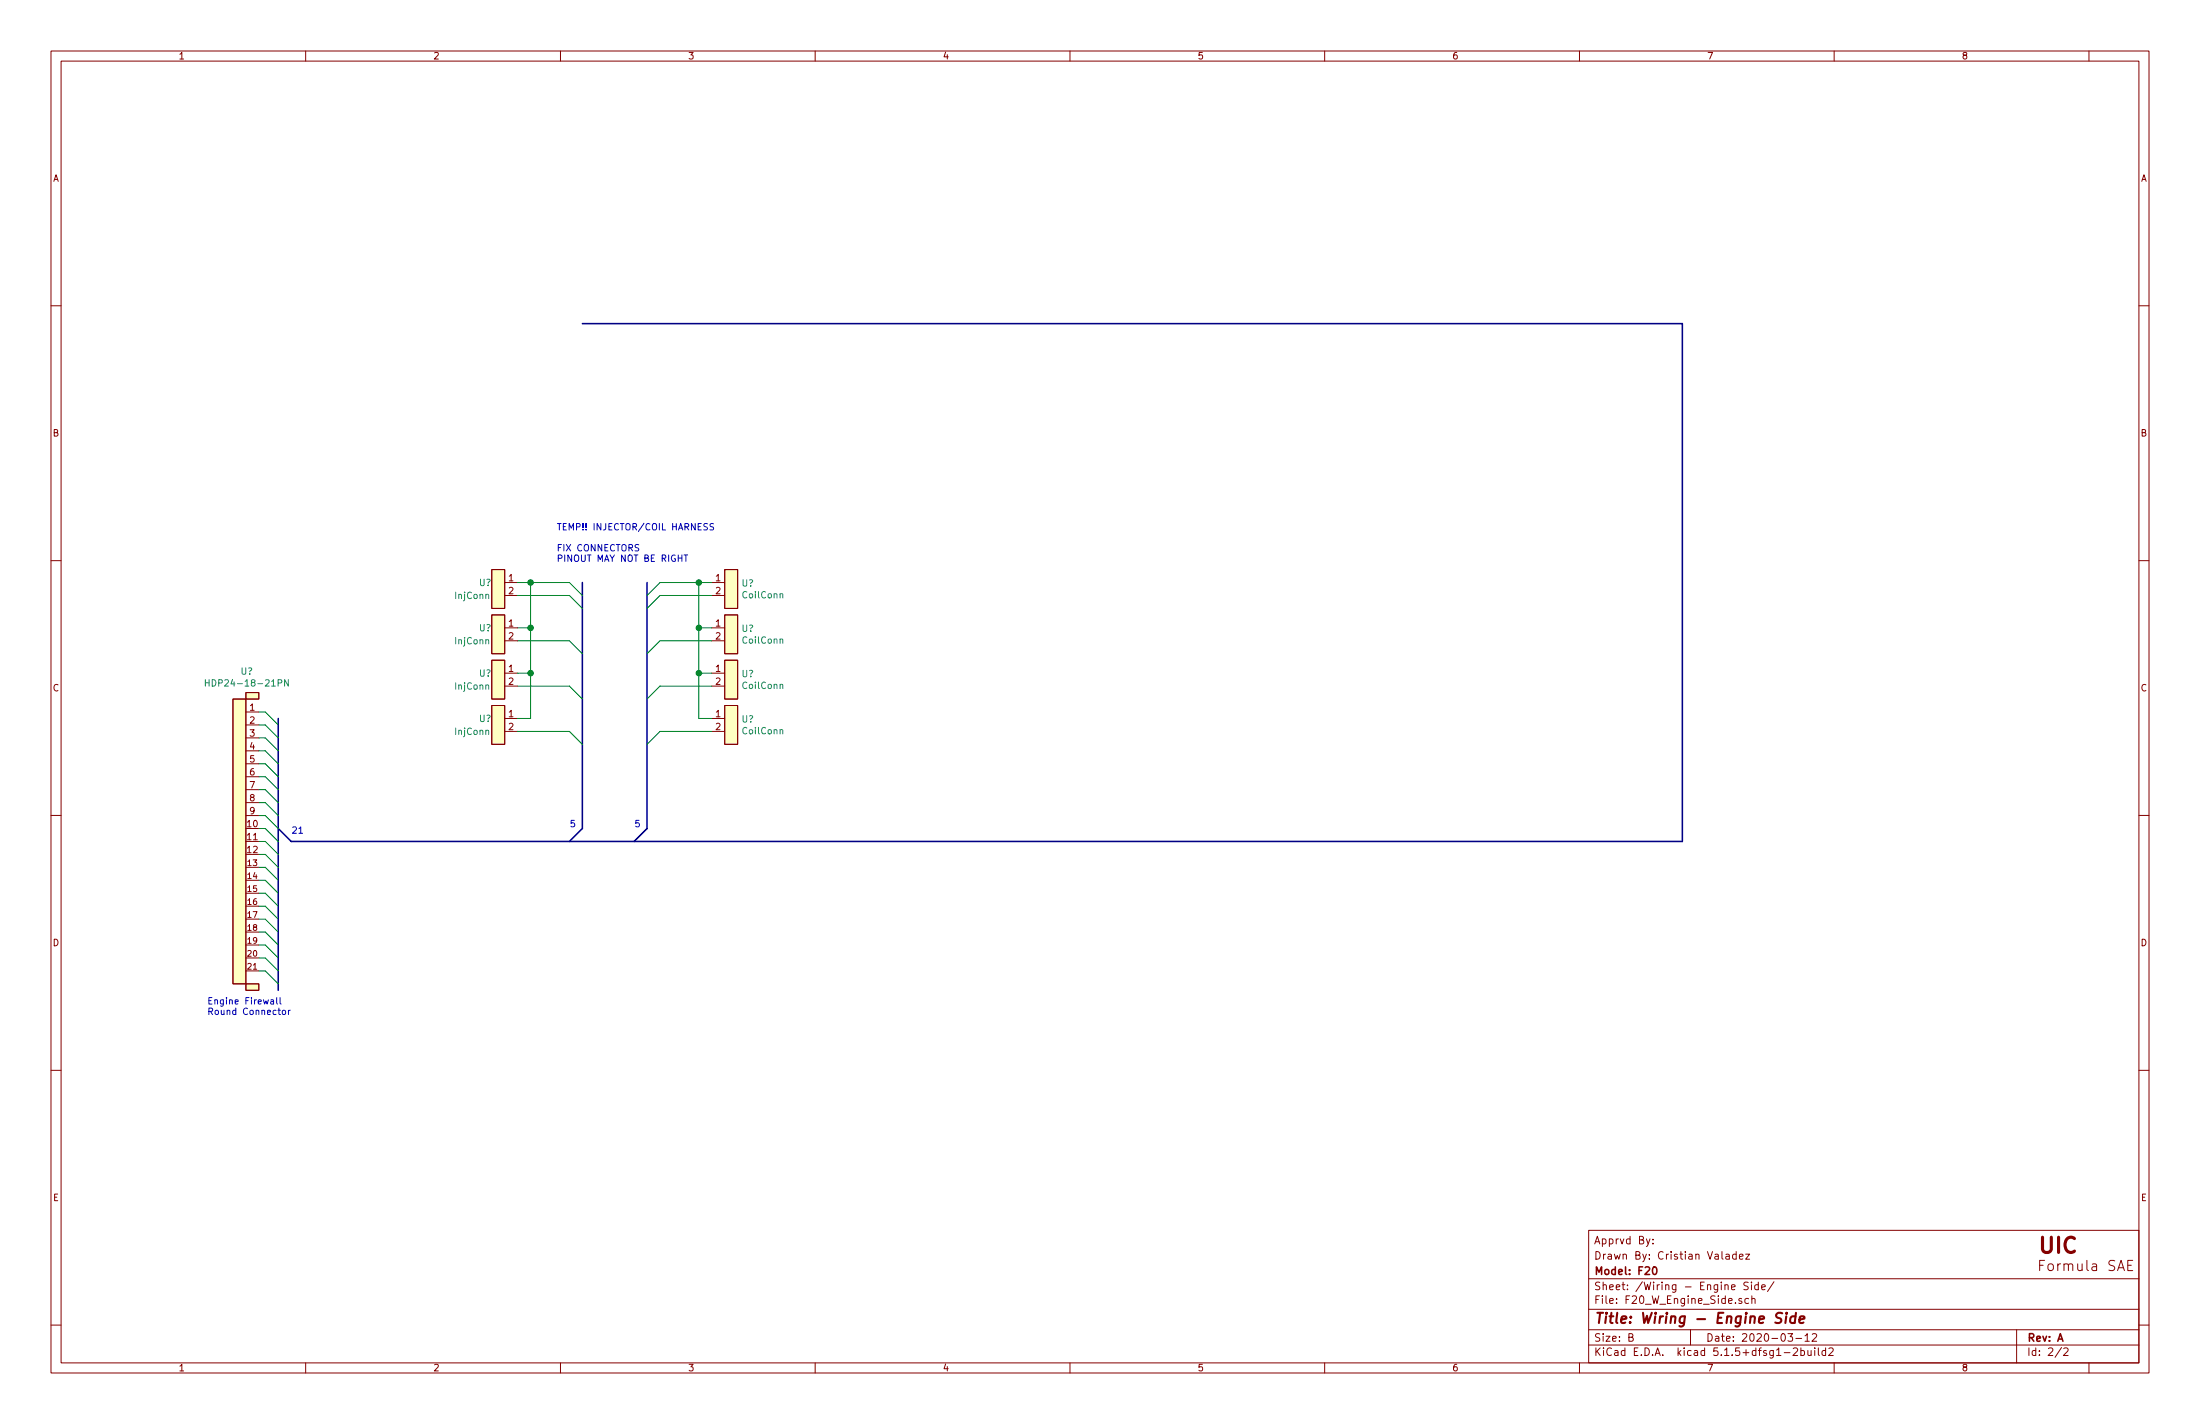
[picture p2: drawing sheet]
<svg xmlns="http://www.w3.org/2000/svg" width="432mm" height="279mm" viewBox="0 0 432 279" stroke-linecap="round" stroke-linejoin="round" font-family="sans-serif">
<g fill="none" stroke="#840000" stroke-width=".2">
<path d="M10 10h411.8v259.4h-411.8zM12 12h407.8v255.4h-407.8zM60 10v2M110 10v2M160 10v2M210 10v2M260 10v2M310 10v2M360 10v2M410 10v2M10 60h2M419.8 60h2"/>
<path d="M10 110h2M96.5 111.8h2.6v7.6h-2.6zM99.1 114.3h2.5M99.1 116.8h2.5M139.7 114.3h2.5M139.7 116.8h2.5M142.2 111.8h2.6v7.6h-2.6zM419.8 110h2M45.7 137.2h2.6v55.8h-2.6zM48.3 135.9h2.5v1.3h-2.5zM48.3 139.7h2.5M96.5 138.4h2.6v7.7h-2.6z"/>
<path d="M96.5 129.5h2.6v7.7h-2.6zM96.5 120.7h2.6v7.6h-2.6zM99.1 132.1h2.5M99.1 134.6h2.5M99.1 123.2h2.5M99.1 125.7h2.5M139.7 132.1h2.5M139.7 134.6h2.5M139.7 123.2h2.5M139.7 125.7h2.5M142.2 138.4h2.6v7.7h-2.6zM142.2 129.5h2.6v7.7h-2.6z"/>
<path d="M142.2 120.7h2.6v7.6h-2.6zM10 160h2M48.3 142.2h2.5M48.3 144.8h2.5M48.3 147.3h2.5M48.3 149.9h2.5M48.3 152.4h2.5M48.3 154.9h2.5M48.3 157.5h2.5M99.1 141h2.5M99.1 143.5h2.5M139.7 141h2.5"/>
<path d="M139.7 143.5h2.5M419.8 160h2M48.3 160h2.5M48.3 193h2.5v1.3h-2.5zM48.3 190.5h2.5M10 210h2M419.8 210h2M10 260h2M311.8 241.4h108v26h-108zM311.8 256.9h108M311.8 250.9h108M323.8 243.1l-.4 1.3-.3 .2"/>
<path d="M324.4 243.9v.2M324.4 243.2v.1M338.8 246.2h.5l.1 .9M339.4 246.4l-.5 .1-.2 .2 .2 .4 .5-.1M339.9 252.6l.7-.2-.1-.3h-.4l-.2 .2v.7h.6M340.8 246.2l-.5-.1-.2 .3v.5l.2 .2 .5-.1M340.8 245.6v1.5M341.4 246.6l.7-.2v-.2l-.5-.1-.2 .2 .1 .7h.6M341.8 254.8h-.3l-.2 .2 .1 .2 .4 .1v.4h-.5M342.6 246.1h.8l-.8 1h.8M343.1 251.6h-.6l-.2 .2v.3l.8 .4v.4l-.3 .2-.5-.1M343.2 254.8h-.4l-.3 .2v.6l.3 .2 .4-.1"/>
<path d="M343.8 251.6v.1M343.8 252.1v1M343.8 254.9l.2-.1h.4l.1 1M343.8 254.3v1.5M345.1 252.1h-.4l-.3 .2 .1 .6 .2 .2 .4-.1M345.1 251.6v1.5M345.8 252.6l.7-.2-.1-.3h-.4l-.2 .2v.7h.6M348.2 251.5l-1.3 1.9M417.6 248.3h.7M418.6 247.3h-1v2h1M419.8 260h2M60 267.4v2"/>
<path d="M110 267.4v2M160 267.4v2M210 267.4v2M260 267.4v2M310 267.4v2M311.8 263.9h108M311.8 260.9h108M319.7 262.4l.7-.1 .1-.2-.1-.4h-.7v1.5h.6l.2-.2 .1-.3-.4-.3M331.8 260.9v3M350.2 265.4h1.1M350.9 261.7h.9l-.4 .6 .4 .1v.6l-.2 .2-.7-.2M352 264.6l.6-.1 .2 .4-.9 1.1h.9"/>
<path d="M352.5 262.6h1.1M353.5 265h.4l.3 .3-.1 .6h-.6M353.5 264.5v1.5M354.3 262.1l.4-.4v1.5M354.3 263.2h.8M354.8 265l.1 .9 .3 .1 .3-.2M355.5 265v1M355.7 261.8l.6-.1 .2 .1 .1 .3-1 1.1h1M356.2 264.5v.1M356.2 265v1M356.9 264.5v1.3l.2 .2M358.3 265h-.4l-.3 .3 .1 .5 .2 .2 .4-.1"/>
<path d="M358.3 264.5v1.5M359 264.6l.5-.1 .3 .4-.9 1.1h.9M360 267.4v2M395.8 260.9v6.5M404.6 264.4l-1.2 1.9M405.1 264.6l.5-.1 .3 .4-.9 1.1h.9M410 267.4v2"/>
</g>
<path d="M349.8 257.7l-.3-.1-.7 .1a.47 .47 0 0 0-.2 .4 .47 .47 0 0 0 .3 .4l.7 .3a.51 .51 0 0 1-.4 .8l-.8-.1M350.6 258.3l-.2 1.3M350.7 257.6l-.1 .2M352.4 258.3a.68 .68 0 0 0-1 .3l-.1 .6 .2 .3 .2 .1 .5-.1M352.5 257.6l-.3 2M353.2 258.9l1-.2-.1-.4h-.8l-.2 1 .3 .3 .6-.1" fill="none" stroke="#840000" stroke-width=".41"/>
<path d="M324.5 248.6h.2a.8 .8 0 0 1 .5 .7 .8 .8 0 0 1-.5 .8 1 1 0 0 1-.2-1.5z" fill="none" stroke="#840000" stroke-width=".3"/>
<g fill="#ffffc2" stroke="#ffffc2" stroke-width=".2">
<path d="M96.5 138.4h2.6v7.7h-2.6z"/>
<path d="M142.2 138.4h2.6v7.7h-2.6z"/>
<path d="M142.2 129.5h2.6v7.7h-2.6z"/>
<path d="M142.2 120.7h2.6v7.6h-2.6z"/>
<path d="M142.2 111.8h2.6v7.6h-2.6z"/>
<path d="M96.5 129.5h2.6v7.7h-2.6z"/>
<path d="M96.5 120.7h2.6v7.6h-2.6z"/>
<path d="M96.5 111.8h2.6v7.6h-2.6z"/>
<path d="M48.3 193h2.5v1.3h-2.5z"/>
<path d="M48.3 135.9h2.5v1.3h-2.5z"/>
<path d="M45.7 137.2h2.6v55.8h-2.6z"/>
</g>
<path d="M153.1 116.6l.5-.1v.8M40.3 133.4v1.2M40.3 134h.7M41 133.4v1.2M56.6 133.4v1.2l-.7-1.2v1.2M153.1 134.4l.5-.1v.8M153.1 125.5l.5-.1v.8M153.1 143.3l.5-.1v.8" fill="none" stroke="#008484" stroke-width=".2"/>
<path d="M114.3 63.5h215.9v101.6h-273.1l-2.5-2.5M114.3 114.3v48.3l-2.5 2.5M127 114.3v48.3l-2.5 2.5M54.6 141v53.3" fill="none" stroke="#000084" stroke-width=".3"/>
<g fill="none" stroke="#008400" stroke-width=".2">
<path d="M101.6 114.3h10.2l2.5 2.5M101.6 116.8h10.2l2.5 2.6M104.1 114.3v26.7h-2.5M137.2 114.3v26.7h2.5M139.7 114.3h-10.2l-2.5 2.5M139.7 116.8h-10.2l-2.5 2.6M50.8 139.7h1.3l2.5 2.5M101.6 132.1h2.5M101.6 123.2h2.5M101.6 134.6h10.2l2.5 2.6M101.6 125.7h10.2l2.5 2.6M137.2 132.1h2.5"/>
<path d="M137.2 123.2h2.5M139.7 134.6h-10.2l-2.5 2.6M139.7 125.7h-10.2l-2.5 2.6M50.8 157.5h1.3l2.5 2.5M50.8 142.2h1.3l2.5 2.6M50.8 152.4h1.3l2.5 2.5M50.8 149.9h1.3l2.5 2.5M50.8 147.3h1.3l2.5 2.6M50.8 144.8h1.3l2.5 2.5M50.8 154.9h1.3l2.5 2.6M101.6 143.5h10.2l2.5 2.6M139.7 143.5h-10.2l-2.5 2.6"/>
<path d="M50.8 177.8h1.3l2.5 2.5M50.8 175.3h1.3l2.5 2.5M50.8 172.7h1.3l2.5 2.6M50.8 170.2h1.3l2.5 2.5M50.8 165.1h1.3l2.5 2.5M50.8 162.6h1.3l2.5 2.5M50.8 160h1.3l2.5 2.6M50.8 167.6h1.3l2.5 2.6M50.8 188h1.3l2.5 2.5M50.8 190.5h1.3l2.5 2.5M50.8 185.4h1.3l2.5 2.6M50.8 182.9h1.3l2.5 2.5"/>
<path d="M50.8 180.3h1.3l2.5 2.6"/>
</g>
<path d="M134.3 108.9h.7M134.6 108.9v1.3M138.9 102.8l-.5-.1-.2 .1-.1 .3 .2 .2 .4 .2 .2 .3-.3 .2-.5-.1M140.1 102.8l-.5-.1-.2 .1v.4l.6 .3 .1 .3-.3 .2-.5-.1M53.2 196.2h.4l.1 .8M53.7 196.5h-.4l-.2 .2 .1 .3h.5M54.3 195.7v1.1l.2 .2M55 195.7v1.1l.2 .2M55.4 198.3h.6l.1 .2-.1 .5-.6-.1zM56.6 198.2v.9M57 198.2l-.4 .3" fill="none" stroke="#0000c2" stroke-width=".2"/>
<g fill="#008400" stroke="#008400" stroke-width=".25">
<circle cx="137.2" cy="132.1" r=".51"/>
<circle cx="104.1" cy="123.2" r=".51"/>
<circle cx="104.1" cy="132.1" r=".51"/>
<circle cx="104.1" cy="114.3" r=".51"/>
<circle cx="137.2" cy="123.2" r=".51"/>
<circle cx="137.2" cy="114.3" r=".51"/>
</g>
<text font-size="4.2" fill="#840000" x="399.8" y="245.9">UIC</text>
<g font-size="2.8" fill="#840000">
<text x="399.8" y="249.4">Formula SAE</text>
<text x="312.8" y="259.7">Title: Wiring - Engine Side</text>
</g>
<g font-size="2.1" fill="#840000">
<text x="312.8" y="244.1">Apprvd By:</text>
<text x="312.8" y="250.1">Model: F20</text>
<text x="312.8" y="247.1">Drawn By: Cristian Valadez</text>
<text x="312.8" y="255.8">File: F20_W_Engine_Side.sch</text>
<text x="312.8" y="253.1">Sheet: /Wiring - Engine Side/</text>
<text x="312.8" y="263.2">Size: B</text>
<text x="334.8" y="263.2">Date: 2020-03-12</text>
<text x="397.8" y="263.2">Rev: A</text>
<text x="312.8" y="266">KiCad E.D.A. kicad 5.1.5+dfsg1-2build2</text>
<text x="397.8" y="266">Id: 2/2</text>
</g>
<g font-size="1.8" fill="#840000">
<text x="35" y="11.6">1</text>
<text x="85" y="11.6">2</text>
<text x="135" y="11.6">3</text>
<text x="185" y="11.6">4</text>
<text x="235" y="11.6">5</text>
<text x="285" y="11.6">6</text>
<text x="335" y="11.6">7</text>
<text x="385" y="11.6">8</text>
<text x="10.4" y="35.6">A</text>
<text x="420.2" y="35.6">A</text>
<text x="10.4" y="85.6">B</text>
<text x="420.2" y="85.6">B</text>
<text x="99.8" y="114">1</text>
<text x="99.8" y="116.6">2</text>
<text x="140.5" y="114">1</text>
<text x="140.5" y="116.6">2</text>
<text x="99.8" y="122.9">1</text>
<text x="99.8" y="125.5">2</text>
<text x="140.5" y="122.9">1</text>
<text x="140.5" y="125.5">2</text>
<text x="99.8" y="131.8">1</text>
<text x="140.5" y="131.8">1</text>
<text x="10.4" y="135.6">C</text>
<text x="99.8" y="134.4">2</text>
<text x="140.5" y="134.4">2</text>
<text x="420.2" y="135.6">C</text>
<text x="49" y="139.4">1</text>
<text x="49" y="142">2</text>
<text x="99.8" y="140.7">1</text>
<text x="99.8" y="143.3">2</text>
<text x="140.5" y="140.7">1</text>
<text x="140.5" y="143.3">2</text>
<text x="49" y="144.5">3</text>
<text x="49" y="147.1">4</text>
<text x="49" y="149.6">5</text>
<text x="49" y="152.1">6</text>
<text x="49" y="154.7">7</text>
<text x="49" y="157.2">8</text>
<text x="49" y="159.8">9</text>
<text x="48.6" y="162.3">10</text>
<text x="48.6" y="164.8">11</text>
<text x="48.6" y="167.4">12</text>
<text x="10.4" y="185.6">D</text>
<text x="420.2" y="185.6">D</text>
<text x="10.4" y="235.6">E</text>
<text x="420.2" y="235.6">E</text>
<text x="35" y="269">1</text>
<text x="85" y="269">2</text>
<text x="135" y="269">3</text>
<text x="185" y="269">4</text>
<text x="235" y="269">5</text>
<text x="285" y="269">6</text>
<text x="335" y="269">7</text>
<text x="385" y="269">8</text>
</g>
<g font-size="1.8" fill="#0000c2">
<text x="109.2" y="104.1">TEMP!! INJECTOR/COIL HARNESS</text>
<text x="109.2" y="108.2">FIX CONNECTORS</text>
<text x="109.2" y="110.2">PINOUT MAY NOT BE RIGHT</text>
<text x="57.1" y="163.6">21</text>
<text x="111.8" y="162.3">5</text>
<text x="124.5" y="162.3">5</text>
<text x="40.6" y="197.1">Engine Firewall</text>
<text x="40.6" y="199.1">Round Connector</text>
</g>
<g font-size="1.8" fill="#008484">
<text x="89.4" y="117.5">InjConn</text>
<text x="94.1" y="115">U?</text>
<text x="145.6" y="115.1">U?</text>
<text x="145.8" y="117.4">CoilConn</text>
<text x="94.1" y="123.9">U?</text>
<text x="145.6" y="124">U?</text>
<text x="89.4" y="126.4">InjConn</text>
<text x="145.8" y="126.3">CoilConn</text>
<text x="41.8" y="134.7">HDP24-18-21PN</text>
<text x="47.3" y="132.4">U?</text>
<text x="89.4" y="135.3">InjConn</text>
<text x="94.1" y="132.8">U?</text>
<text x="145.6" y="132.9">U?</text>
<text x="145.8" y="135.2">CoilConn</text>
<text x="94.1" y="141.7">U?</text>
<text x="145.6" y="141.8">U?</text>
<text x="89.4" y="144.2">InjConn</text>
<text x="145.8" y="144.1">CoilConn</text>
</g>
<g font-size="1.6" fill="#840000">
<text x="48.6" y="169.9">13</text>
<text x="48.6" y="172.5">14</text>
<text x="48.6" y="175">15</text>
<text x="48.6" y="177.5">16</text>
<text x="48.6" y="180.1">17</text>
<text x="48.6" y="182.6">18</text>
<text x="48.6" y="185.2">19</text>
<text x="48.6" y="187.7">20</text>
<text x="48.6" y="190.2">21</text>
</g>
</svg>
